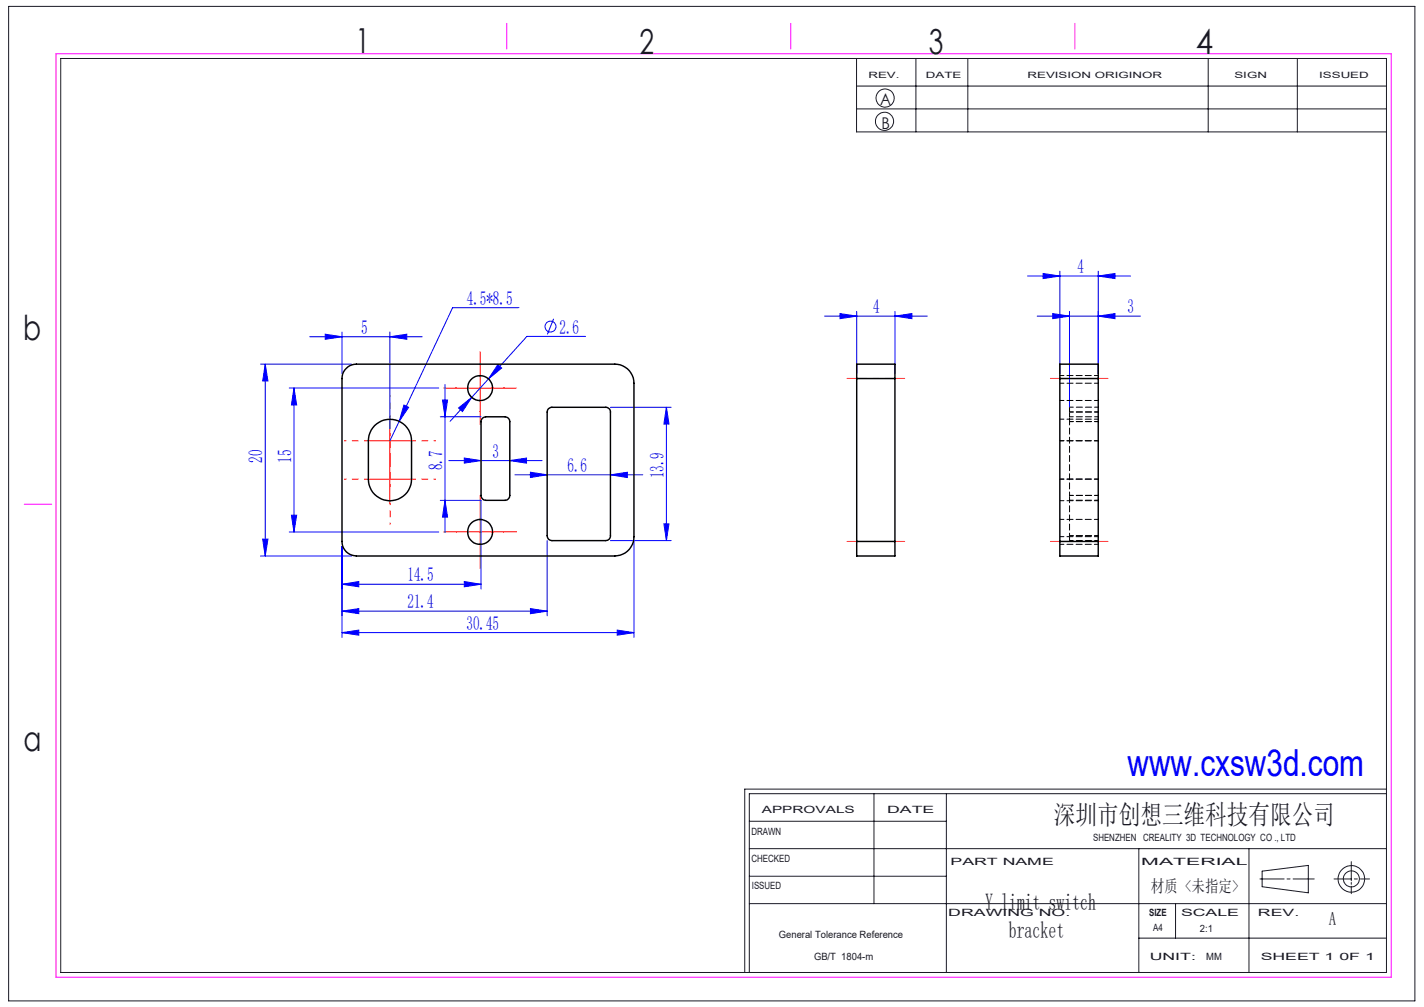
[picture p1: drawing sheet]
<svg xmlns="http://www.w3.org/2000/svg" width="297mm" height="210mm" viewBox="0 0 297 210" stroke-linecap="round" stroke-linejoin="round" font-family="sans-serif">
<g fill="none" stroke="#191924" stroke-width=".21">
<path d="M1.8 1.3h293.3v207.4h-293.3zM12.7 12.2h276.5v190.6h-276.5zM178.6 12.2v15.3h110.6M178.6 17.9h110.6M191 12.2v15.3M201.9 12.2v15.3M252 12.2v15.3M270.6 12.2v15.3M178.6 22.7h110.6M156.3 177h132.9M156.3 171.3h41.1M182.3 165.5v22.9"/>
<path d="M197.4 165.5v37.3M237.5 177v25.8M260.5 177v25.8M281.8 179.7v4M289.2 165.5h-132.9v37.3M289.2 164.6h-133.9v38.2M156.3 188.4h132.9M156.3 182.7h41.1M237.5 195.6h51.7M245.2 188.4v7.2M262.8 183.3h5M263.2 181.7l9.7-1.2v5.7l-9.7-1.3z"/>
<path d="M268.4 183.3h.7M269.7 183.3h4.4M278.2 183.3h3.6M281.8 184v.4M281.8 184.8v1.6M282.5 183.3h.6M283.7 183.3h1.9"/>
<circle cx="184.5" cy="25.3" r="1.9"/>
<circle cx="184.6" cy="20.4" r="1.89"/>
<circle cx="281.9" cy="183.3" r="1.68"/>
<circle cx="281.9" cy="183.3" r="2.77"/>
</g>
<path d="M11.7 11.2h278.5v192.6h-278.5zM105.7 4.9v5.3M164.9 4.9v5.3M224.2 4.9v5.3M5 105.2h5.8" fill="none" stroke="#f0f" stroke-width=".21"/>
<g fill="none" stroke="#00f" stroke-width=".21">
<path d="M214.3 57.6h21.5M217.6 57l3.5 .6-3.5 .5zM221.1 56.5v21.4M229.1 57.6l3.5-.6v1.1zM229.1 56.5v21.4M54.3 75.9h19M55.3 75.9v40M55.3 75.9l.6 3.5h-1.1zM64.6 70.2h23.5M67.8 69.7l3.5 .5-3.5 .6zM71.3 69.2v8.7M81.3 70.2l3.5-.5v1.1z"/>
<path d="M81.3 69.2v20.2M103.8 76.1l.8 .7-2.7 2.2zM108.2 64.2h-13.8l-11.1 23.7M115.5 66.5l-1.3 3.2M122.1 70.2h-12.2l-11.5 12.7M171.9 65.9h21.5M175.2 65.4l3.5 .5-3.5 .6zM178.7 64.9v13M186.7 65.9l3.5-.5v1.1zM186.7 64.9v13M216.3 65.9h21.6M219.6 65.4l3.5 .5-3.5 .6z"/>
<path d="M223.1 64.9v21M229.1 65.9l3.5-.5v1.1zM60.3 80.9h31.2M61.3 80.9v30M61.3 80.9l.6 3.5h-1.1zM83.3 87.9l-2 4M84.2 84.5l1 .4-1.9 3zM91.8 86.9h8.5M92.3 83.4h1l-.5 3.5zM92.8 80.2v30.8M93.6 96.1h19.5M95.6 85.1l2.8-2.2-2 2.9z"/>
<path d="M96.8 95.5l3.5 .6-3.5 .5zM97.8 82.1a2.54 2.54 0 0 0 1.4 1.3M98.4 82.9l-4.5 5M106.3 96.1l3.5-.6v1.1zM107.4 99h26.7M110.6 98.5l3.5 .5-3.5 .6zM127.3 99l3.5-.5v1.1zM127.3 84.9h12.7M139 84.9l.5 3.5h-1zM139 84.9v27.8M54.3 115.9h19M54.8 112.4h1.1l-.6 3.5z"/>
<path d="M60.3 110.9h31.2M60.8 107.4h1.1l-.6 3.5zM71.3 113.9v19M91.8 104.3h8.5v18.5M92.8 104.3l.5 3.5h-1zM114.1 112.7v15.7M127.3 112.7h12.7M132.2 112.9v20M138.5 109.2h1l-.5 3.5zM71.3 131.9l3.5-.5v1.1zM71.3 121.8l3.5-.5v1.1zM71.3 127.5l3.5-.6v1.1z"/>
<path d="M71.3 131.9h60.9M71.3 121.8h29M71.3 127.5h42.8M96.8 121.3l3.5 .5-3.5 .6zM110.6 126.9l3.5 .6-3.5 .5zM128.7 131.4l3.5 .5-3.5 .6z"/>
<circle cx="114.8" cy="68.1" r="1.14"/>
</g>
<path d="M76.3 99.9h-4.5M76.3 91.9h-4.5M81.3 94.9v-4.5M81.3 86.9v-4.5M81.3 96.9v4.5M86.3 99.9h4.5M86.3 91.9h4.5M81.3 104.9v4.5" fill="none" stroke="#f00" stroke-width=".21" stroke-dasharray="30.5 1.3 1.3 1.3" stroke-dashoffset="30.1"/>
<path d="M100.1 75.9v-2.6M95.1 80.9h-2.6M100.1 85.9v2.6M105.1 80.9h2.6M95.1 110.9h-2.6M100.1 105.9v-2.6M100.1 115.9v2.6M105.1 110.9h2.6" fill="none" stroke="#f00" stroke-width=".21" stroke-dasharray="30.5 1.3 1.3 1.3"/>
<path d="M100.1 75.9v10M76.3 99.9h10M76.3 91.9h10M81.3 86.9v18M95.1 80.9h10M95.1 110.9h10M100.1 105.9v10" fill="none" stroke="#f00" stroke-width=".21"/>
<path d="M188.7 78.9h-12M231.1 78.9h-12M188.7 112.9h-12M231.1 112.9h-12" fill="none" stroke="#f00" stroke-width=".21" stroke-dasharray="30.5 1.3 1.3 1.3" stroke-dashoffset="26.4"/>
<g fill="#00f">
<path d="M186.7 65.9l3.5-.5v1.1zM175.2 65.4l3.5 .5-3.5 .6zM229.1 57.6l3.5-.6v1.1zM217.6 57l3.5 .6-3.5 .5z"/>
<path d="M84.2 84.5l-.9 3.4 1.9-3zM95.6 85.1l.8 .7 2-2.9zM103.8 76.1l-1.9 2.9 2.7-2.2z"/>
<path d="M71.3 131.9l3.5-.5v1.1zM128.7 131.4l3.5 .5-3.5 .6zM96.8 95.5l3.5 .6-3.5 .5zM106.3 96.1l3.5-.6v1.1zM110.6 98.5l3.5 .5-3.5 .6zM127.3 99l3.5-.5v1.1z"/>
<path d="M96.8 121.3l3.5 .5-3.5 .6zM71.3 121.8l3.5-.5v1.1zM110.6 126.9l3.5 .6-3.5 .5zM71.3 127.5l3.5-.6v1.1zM81.3 70.2l3.5-.5v1.1zM67.8 69.7l3.5 .5-3.5 .6z"/>
<path d="M60.8 107.4h1.1l-.6 3.5zM61.3 80.9l.6 3.5h-1.1z"/>
<path d="M54.8 112.4h1.1l-.6 3.5zM55.3 75.9l.6 3.5h-1.1zM92.8 104.3l.5 3.5h-1zM92.3 83.4h1l-.5 3.5zM138.5 109.2h1l-.5 3.5zM139 84.9l.5 3.5h-1z"/>
<path d="M219.6 65.4l3.5 .5-3.5 .6zM229.1 65.9l3.5-.5v1.1z"/>
</g>
<g fill="none" stroke="#000" stroke-width=".3">
<path d="M72.2 76.8a2.79 2.79 0 0 1 2.1-.9h53.9a3.9 3.9 0 0 1 4 4v32a4 4 0 0 1-4 4h-53.9a3 3 0 0 1-3-3l.1-34.5a2.73 2.73 0 0 1 .8-1.6zM178.7 78.9v-3h8v3M178.7 78.9v34M178.7 78.9h8M186.7 78.9v34M221.1 78.9v-3h8v3M221.1 78.9h8M221.1 78.9v34M229.1 78.9v34M78.1 88.8a4.5 4.5 0 0 1 4.9-1 4.5 4.5 0 0 1 2.8 4.1v8a4.5 4.5 0 0 1-4.5 4.5 4.5 4.5 0 0 1-4.5-4.5v-8a4.6 4.6 0 0 1 1.3-3.1zM100.6 87.2l.7-.3h4a1.02 1.02 0 0 1 1 1v15.4a1.02 1.02 0 0 1-1 1h-4a1.02 1.02 0 0 1-1-1v-15.6zM114.4 85.2l.5-.3h11.4a.96 .96 0 0 1 1 1v25.8a.97 .97 0 0 1-1 1h-11.2a.97 .97 0 0 1-1-1v-25.8z"/>
<path d="M178.7 112.9v3h8v-3M178.7 112.9h8M221.1 112.9v3h8v-3M221.1 112.9h8"/>
<circle cx="100.1" cy="80.9" r="2.6"/>
<circle cx="100.1" cy="110.9" r="2.6"/>
</g>
<path d="M229.1 78.3h-8M229.1 79.9h-8M229.1 91.9h-8M229.1 99.9h-8M229.1 83.5h-8M229.1 87.4h-8M221.1 111.9h8M221.1 104.4h8M229.1 108.3h-8M229.1 113.5h-8" fill="none" stroke="#000" stroke-width=".21" stroke-dasharray="1.3 .6" stroke-dashoffset=".4"/>
<g fill="none" stroke="#000" stroke-width=".21" stroke-dasharray="1.3 .6" stroke-dashoffset=".5">
<path d="M223.1 87.9h6M223.1 87.9v-1M223.1 86.9v-1M223.1 85.9v-1M223.1 85.9h6M229.1 86.9h-6M229.1 87.9h-6M229.1 84.9h-6M229.1 85.9h-6M223.1 104.3h6M223.1 104.3v-1M223.1 103.3h6"/>
<path d="M223.1 112.7h6M223.1 112.7v-1M223.1 111.7h6M229.1 103.3h-6M229.1 111.7h-6"/>
</g>
<path d="M223.1 103.3v-15.4" fill="none" stroke="#000" stroke-width=".21" stroke-dasharray="1.3 .6" stroke-dashoffset=".6"/>
<path d="M223.1 111.7v-7.4" fill="none" stroke="#000" stroke-width=".21" stroke-dasharray="1.3 .6" stroke-dashoffset=".7"/>
<text font-size="7.8" fill="#00f" x="235.2" y="161.8">www.cxsw3d.com</text>
<g font-size="7.2" fill="#191924">
<text x="74.1" y="11">1</text>
<text x="133.4" y="11.2">2</text>
<text x="193.7" y="11.3">3</text>
<text x="249.4" y="11.3">4</text>
<text x="4.8" y="70.9">b</text>
<text x="4.9" y="156.5">a</text>
</g>
<text font-size="5.6" fill="#191924" x="219.8" y="171.8">深圳市创想三维科技有限公司</text>
<g font-size="4.9" fill="#191924">
<text x="205.4" y="189.8">Y limit switch</text>
<text x="210.4" y="195.7">bracket</text>
</g>
<g font-size="4.1" fill="#00f">
<text x="224.8" y="57">4</text>
<text x="97.4" y="63.6">4.5*8.5</text>
<text x="182.1" y="65.3">4</text>
<text x="235.2" y="65.3">3</text>
<text x="75.3" y="69.6">5</text>
<text x="116.7" y="69.6">2.6</text>
<text x="102.7" y="95.5">3</text>
<text x="54.8" y="96.5" transform="rotate(-90 54.8 96.5)">20</text>
<text x="60.8" y="96.5" transform="rotate(-90 60.8 96.5)">15</text>
<text x="92.3" y="98.1" transform="rotate(-90 92.3 98.1)">8.7</text>
<text x="118.4" y="98.4">6.6</text>
<text x="138.4" y="99.7" transform="rotate(-90 138.4 99.7)">13.9</text>
<text x="85" y="121.2">14.5</text>
<text x="85" y="126.9">21.4</text>
<text x="97.3" y="131.3">30.45</text>
</g>
<text font-size="3.9" fill="#191924" x="277.2" y="193">A</text>
<text font-size="3.5" fill="#191924" x="240" y="186.1">材质 &lt;未指定&gt;</text>
<g font-size="3.4" fill="#191924">
<text x="183.6" y="22">A</text>
<text x="183.8" y="27">B</text>
</g>
<g font-size="2.1" fill="#191924">
<text x="158.9" y="169.5">APPROVALS</text>
<text x="185" y="169.5">DATE</text>
<text x="156.7" y="174.2">DRAWN</text>
<text x="156.7" y="179.7">CHECKED</text>
<text x="228" y="175.4">SHENZHEN CREALITY 3D TECHNOLOGY CO ., LTD</text>
<text x="156.8" y="185.4">ISSUED</text>
<text x="198.2" y="180.4">PART NAME</text>
<text x="238" y="180.4">MATERIAL</text>
<text x="197.8" y="191">DRAWING NO.</text>
<text x="239.7" y="191">SIZE</text>
<text x="246.3" y="191">SCALE</text>
<text x="262.4" y="191">REV.</text>
<text x="162.4" y="195.6">General Tolerance Reference</text>
<text x="240.5" y="194.1">A4</text>
<text x="250.3" y="194.3">2:1</text>
<text x="169.8" y="200.2">GB/T 1804-m</text>
<text x="239.8" y="200.2">UNIT:</text>
<text x="251.6" y="200.2">MM</text>
<text x="262.9" y="200.2">SHEET 1 0F 1</text>
</g>
<g font-size="1.8" fill="#191924">
<text x="181.1" y="16.3">REV.</text>
<text x="193.1" y="16.3">DATE</text>
<text x="214.3" y="16.3">REVISION ORIGINOR</text>
<text x="257.5" y="16.3">SIGN</text>
<text x="275.1" y="16.3">ISSUED</text>
</g>
</svg>
